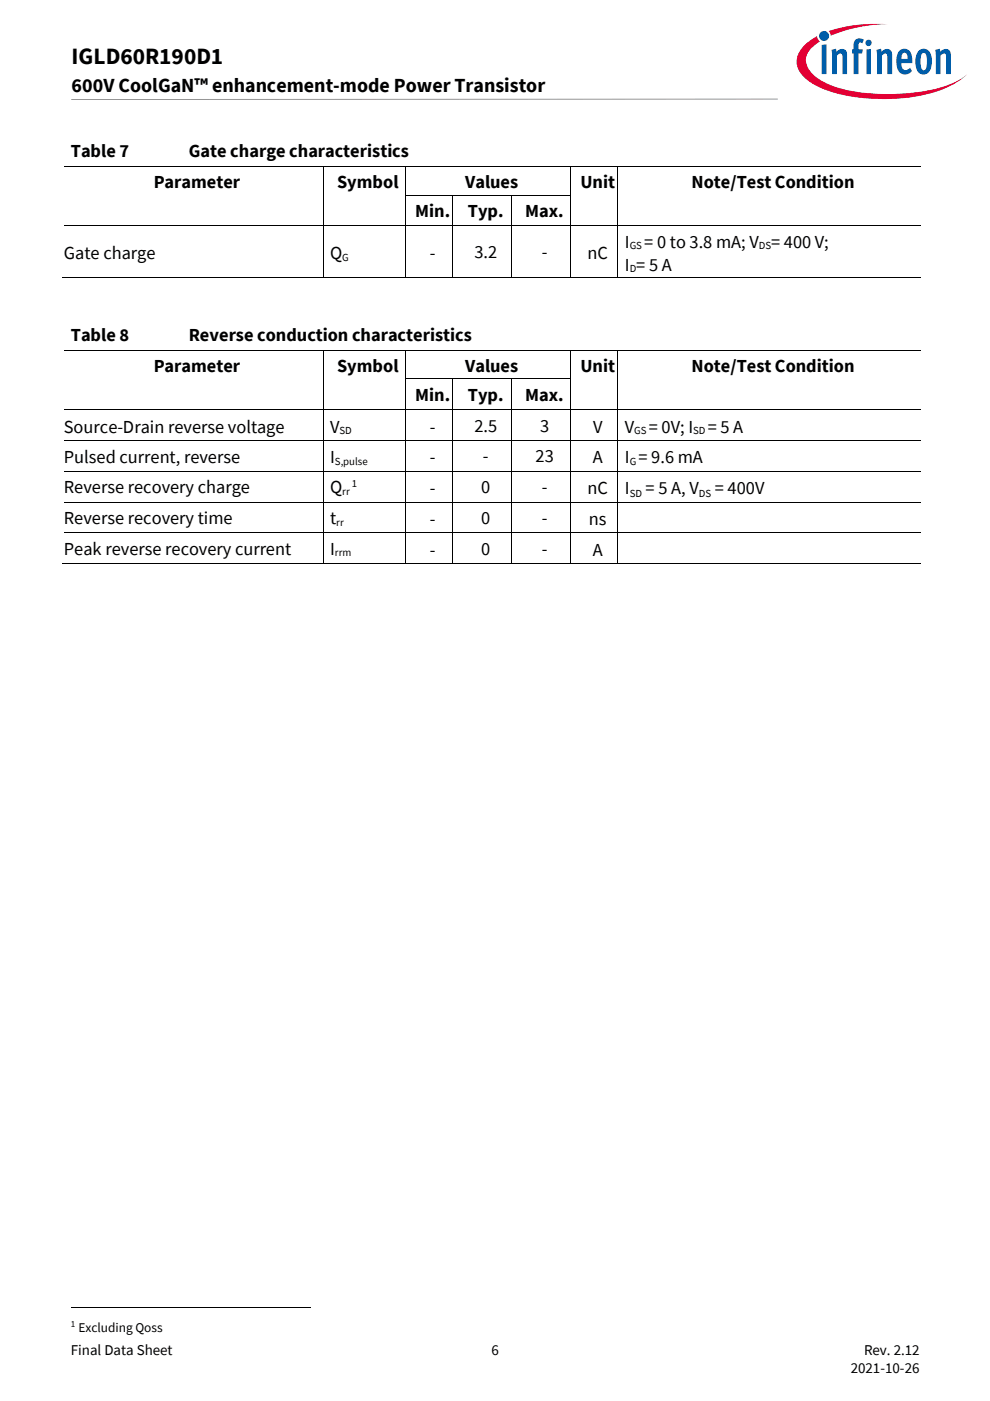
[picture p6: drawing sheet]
<svg xmlns="http://www.w3.org/2000/svg" width="210mm" height="297mm" viewBox="0 0 210 297" stroke-linecap="round" stroke-linejoin="round" font-family="sans-serif">
<path d="M175.8 6.6l.3 .4 .1 .6a31.5 31.5 0 0 1 12.1-2.5 33.4 33.4 0 0 0-12.5 1.5zM170.3 9.9a4.3 4.3 0 0 0 .2 6.5 20.3 20.3 0 0 0 11.3 4.3 36.8 36.8 0 0 0 19.1-2.2l2.5-1.3 1.7-1.4a18.6 18.6 0 0 1-9.4 3.6 44.9 44.9 0 0 1-18.4-1 10.2 10.2 0 0 1-5.8-3.8 3.5 3.5 0 0 1 1.1-4.9l1.3-.9-.4-.5-.2-.6a10.8 10.8 0 0 0-3 2.2z" fill-rule="evenodd" fill="#e30034"/>
<path d="M173.7 7.6a1.06 1.06 0 0 0 2.1 0 1.06 1.06 0 0 0-2.1 0zM174.3 9.5v6.2h1v-6.3zM176.4 10.6l.1 5.1h1v-3.9a.62 .62 0 0 1 .8-.5 .62 .62 0 0 1 .4 .9v3.5h1v-4a1.14 1.14 0 0 0-.7-1.3 1.14 1.14 0 0 0-1.3 .3l-.3 .3-.1-.7zM181.5 8.4l-.4 .9v1.2h-.4v.8h.4v4.4h1v-4.4h.7l.2-.8h-.9v-1.2l.4-.3 .4 .2 .3-.8-1-.3zM183.8 10.5v5.2h.9v-5.3zM183.5 9.1a.7 .7 0 0 0 1.4 0 .7 .7 0 0 0-1.4 0zM185.9 10.6l.1 5.1h1v-3.9a.76 .76 0 0 1 1.1-.3l.1 4.2h1v-4a1.2 1.2 0 0 0-.8-1.3 1.2 1.2 0 0 0-1.4 .6l-.1-.7zM190.8 10.7a4 4 0 0 0 .3 4.9 1.83 1.83 0 0 0 2.3-.5l-.4-.7a.98 .98 0 0 1-1.1 .4 .98 .98 0 0 1-.7-1v-.4h2.3a2.63 2.63 0 0 0-1.3-3 1.47 1.47 0 0 0-1.4 .3zM191.4 11.4a.66 .66 0 0 1 .9-.1 .66 .66 0 0 1 .2 .8v.4h-1.3zM195 10.6a4 4 0 0 0-.1 4.9 1.64 1.64 0 0 0 2.6-1.3l.1-.6a2.81 2.81 0 0 0-1.2-3.2h-1zM195.6 11.4l.3-.2a1.17 1.17 0 0 1 .7 1.4v.8a1.31 1.31 0 0 1-.6 1.5 1.51 1.51 0 0 1-.8-1.9l.1-.8zM198.4 10.6l.1 5.1h1v-3.9a.82 .82 0 0 1 1.1-.3l.1 4.2h1v-4a1.19 1.19 0 0 0-.8-1.3 1.19 1.19 0 0 0-1.5 .6l-.1-.7z" fill-rule="evenodd" fill="#005da9"/>
<g fill="none" stroke="#000" stroke-width=".21">
<path d="M13.5 35.3h54.9M15.1 21h149.9M68.5 35.3v6M68.6 35.3h17.4M86.1 35.3v6M86.1 35.3h34.9M121.1 35.3v6M121.2 35.3h9.8M131.1 35.3v6M131.1 35.3h64.3M13.3 58.9h55.1M13.5 47.9h54.9"/>
<path d="M68.5 41.4v6.4M68.5 48v10.8M68.6 47.9h17.4M68.6 58.9h17.4M86.1 41.4v6.4M86.1 48v10.8M86.1 41.4h9.9M86.1 47.9h9.9M86.1 58.9h9.9M96.1 41.4v6.4M96.1 48v10.8M96.1 41.4h12.4"/>
<path d="M96.1 47.9h12.4M96.1 58.9h12.4M108.5 41.4v6.4M108.5 48v10.8M108.6 41.4h12.4M108.6 47.9h12.4M108.6 58.9h12.4M121.1 41.4v6.4M121.1 48v10.8M121.2 47.9h9.8M121.2 58.9h9.8M131.1 41.4v6.4"/>
<path d="M131.1 48v10.8M131.1 47.9h64.3M131.1 58.9h64.3M13.5 74.3h54.9M68.5 74.3v6M68.6 74.3h17.4M86.1 74.3v6M86.1 74.3h34.9M121.1 74.3v6M121.2 74.3h9.8M131.1 74.3v6M131.1 74.3h64.3"/>
<path d="M13.5 86.9h54.9M13.5 93.4h54.9M13.5 99.9h54.9M68.5 80.4v6.4M68.5 87v6.3M68.5 93.5v6.4M68.6 86.9h17.4M68.6 93.4h17.4M68.6 99.9h17.4M86.1 80.4v6.4M86.1 87v6.3M86.1 93.5v6.4"/>
<path d="M86.1 80.3h9.9M86.1 86.9h9.9M86.1 93.4h9.9M86.1 99.9h9.9M96.1 80.4v6.4M96.1 87v6.3M96.1 93.5v6.4M96.1 80.3h12.4M96.1 86.9h12.4M96.1 93.4h12.4M96.1 99.9h12.4M108.5 80.4v6.4"/>
<path d="M108.5 87v6.3M108.5 93.5v6.4M108.6 80.3h12.4M108.6 86.9h12.4M108.6 93.4h12.4M108.6 99.9h12.4M121.1 80.4v6.4M121.1 87v6.3M121.1 93.5v6.4M121.2 86.9h9.8M121.2 93.4h9.8M121.2 99.9h9.8"/>
<path d="M131.1 80.4v6.4M131.1 87v6.3M131.1 93.5v6.4M131.1 86.9h64.3M131.1 93.4h64.3M131.1 99.9h64.3M13.3 119.6h55.1M13.5 106.5h54.9M13.5 113h54.9M68.5 100v6.4M68.5 106.6v6.3M68.5 113.1v6.4"/>
<path d="M68.6 106.5h17.4M68.6 113h17.4M68.6 119.6h17.4M86.1 100v6.4M86.1 106.6v6.3M86.1 113.1v6.4M86.1 106.5h9.9M86.1 113h9.9M86.1 119.6h9.9M96.1 100v6.4M96.1 106.6v6.3M96.1 113.1v6.4"/>
<path d="M96.1 106.5h12.4M96.1 113h12.4M96.1 119.6h12.4M108.5 100v6.4M108.5 106.6v6.3M108.5 113.1v6.4M108.6 106.5h12.4M108.6 113h12.4M108.6 119.6h12.4M121.1 100v6.4M121.1 106.6v6.3M121.1 113.1v6.4"/>
<path d="M121.2 106.5h9.8M121.2 113h9.8M121.2 119.6h9.8M131.1 100v6.4M131.1 106.6v6.3M131.1 113.1v6.4M131.1 106.5h64.3M131.1 113h64.3M131.1 119.6h64.3M15 277.3h50.8"/>
</g>
<g fill="#000">
<path d="M68.4 35.2h.2v.1h-.2zM86 35.2h.1v.1h-.1zM121 35.2h.2v.1h-.2zM131 35.2h.1v.1h-.1zM68.4 41.3h.2v.1h-.2zM68.4 47.8h.2v.2h-.2zM68.4 58.8h.2v.2h-.2zM86 41.3h.1v.1h-.1zM86 47.8h.1v.2h-.1zM86 58.8h.1v.2h-.1zM96 41.3h.1v.1h-.1zM96 47.8h.1v.2h-.1z"/>
<path d="M96 58.8h.1v.2h-.1zM108.5 41.3h.1v.1h-.1zM108.5 47.8h.1v.2h-.1zM108.5 58.8h.1v.2h-.1zM121 41.3h.2v.1h-.2zM121 47.8h.2v.2h-.2zM121 58.8h.2v.2h-.2zM131 41.3h.1v.1h-.1zM131 47.8h.1v.2h-.1zM131 58.8h.1v.2h-.1zM68.4 74.2h.2v.1h-.2zM86 74.2h.1v.1h-.1z"/>
<path d="M121 74.2h.2v.1h-.2zM131 74.2h.1v.1h-.1zM68.4 80.3h.2v.1h-.2zM68.4 86.8h.2v.2h-.2zM68.4 93.3h.2v.2h-.2zM68.4 99.9h.2v.1h-.2zM86 80.3h.1v.1h-.1zM86 86.8h.1v.2h-.1zM86 93.3h.1v.2h-.1zM86 99.9h.1v.1h-.1zM96 80.3h.1v.1h-.1zM96 86.8h.1v.2h-.1z"/>
<path d="M96 93.3h.1v.2h-.1zM96 99.9h.1v.1h-.1zM108.5 80.3h.1v.1h-.1zM108.5 86.8h.1v.2h-.1zM108.5 93.3h.1v.2h-.1zM108.5 99.9h.1v.1h-.1zM121 80.3h.2v.1h-.2zM121 86.8h.2v.2h-.2zM121 93.3h.2v.2h-.2zM121 99.9h.2v.1h-.2zM131 80.3h.1v.1h-.1zM131 86.8h.1v.2h-.1z"/>
<path d="M131 93.3h.1v.2h-.1zM131 99.9h.1v.1h-.1zM68.4 106.4h.2v.2h-.2zM68.4 112.9h.2v.2h-.2zM68.4 119.5h.2v.1h-.2zM86 106.4h.1v.2h-.1zM86 112.9h.1v.2h-.1zM86 119.5h.1v.1h-.1zM96 106.4h.1v.2h-.1zM96 112.9h.1v.2h-.1zM96 119.5h.1v.1h-.1zM108.5 106.4h.1v.2h-.1z"/>
<path d="M108.5 112.9h.1v.2h-.1zM108.5 119.5h.1v.1h-.1zM121 106.4h.2v.2h-.2zM121 112.9h.2v.2h-.2zM121 119.5h.2v.1h-.2zM131 106.4h.1v.2h-.1zM131 112.9h.1v.2h-.1zM131 119.5h.1v.1h-.1z"/>
</g>
<text font-size="4.9" x="15.2" y="13.6">IGLD60R190D1</text>
<text font-size="4.2" x="15.2" y="19.5">600V CoolGaN™ enhancement-mode Power Transistor</text>
<g font-size="3.9">
<text x="15" y="33.4">Table 7</text>
<text x="40" y="33.4">Gate charge characteristics</text>
<text x="32.6" y="39.9">Parameter</text>
<text x="71.5" y="39.9">Symbol</text>
<text x="98.7" y="39.9">Values</text>
<text x="123.1" y="39.9">Unit</text>
<text x="146.7" y="39.9">Note/Test Condition</text>
<text x="88.1" y="46">Min.</text>
<text x="99.2" y="46">Typ.</text>
<text x="111.4" y="46">Max.</text>
<text x="132.5" y="52.5">I</text>
<text x="136.6" y="52.5">= 0 to 3.8 mA; V = 400 V;</text>
<text x="13.5" y="55">Gate charge</text>
<text x="70" y="55">Q</text>
<text x="91.2" y="55">-</text>
<text x="100.6" y="54.8">3.2</text>
<text x="114.9" y="54.8">-</text>
<text x="124.6" y="55">nC</text>
<text x="132.5" y="57.4">I = 5 A</text>
<text x="15" y="72.4">Table 8</text>
<text x="40" y="72.4">Reverse conduction characteristics</text>
<text x="32.6" y="78.9">Parameter</text>
<text x="71.5" y="78.9">Symbol</text>
<text x="98.7" y="78.9">Values</text>
<text x="123.1" y="78.9">Unit</text>
<text x="146.7" y="78.9">Note/Test Condition</text>
<text x="88.1" y="85">Min.</text>
<text x="99.2" y="85">Typ.</text>
<text x="111.4" y="85">Max.</text>
<text x="13.5" y="91.7">Source-Drain reverse voltage</text>
<text x="70" y="91.7">V</text>
<text x="91.2" y="91.7">-</text>
<text x="100.6" y="91.5">2.5</text>
<text x="114.6" y="91.5">3</text>
<text x="125.8" y="91.7">V</text>
<text x="132.5" y="91.7">V</text>
<text x="137.6" y="91.7">= 0V; I</text>
<text x="150.1" y="91.7">= 5 A</text>
<text x="13.5" y="98.3">Pulsed current, reverse</text>
<text x="70" y="98.3">I</text>
<text x="91.2" y="98.3">-</text>
<text x="102.4" y="98">-</text>
<text x="113.6" y="98">23</text>
<text x="125.7" y="98.3">A</text>
<text x="132.5" y="98.3">I = 9.6 mA</text>
<text x="13.5" y="104.6">Reverse recovery charge</text>
<text x="70" y="104.6">Q</text>
<text x="91.2" y="104.8">-</text>
<text x="102.1" y="104.6">0</text>
<text x="114.9" y="104.6">-</text>
<text x="124.6" y="104.8">nC</text>
<text x="132.5" y="104.7">I</text>
<text x="136.9" y="104.7">= 5 A, V</text>
<text x="151.6" y="104.7">= 400V</text>
<text x="13.5" y="111.1">Reverse recovery time</text>
<text x="70" y="111.1">t</text>
<text x="91.2" y="111.3">-</text>
<text x="102.1" y="111.1">0</text>
<text x="114.9" y="111.1">-</text>
<text x="124.9" y="111.3">ns</text>
<text x="13.5" y="117.6">Peak reverse recovery current</text>
<text x="70" y="117.6">I</text>
<text x="91.2" y="117.8">-</text>
<text x="102.1" y="117.6">0</text>
<text x="114.9" y="117.6">-</text>
<text x="125.7" y="117.8">A</text>
</g>
<g font-size="3.2">
<text x="15" y="287.2">Final Data Sheet</text>
<text x="104.3" y="287.2">6</text>
<text x="183.3" y="287.2">Rev. 2.12</text>
<text x="180.5" y="291.2">2021-10-26</text>
</g>
<text font-size="2.8" x="16.6" y="282.5">Excluding Qoss</text>
<g font-size="2.3">
<text x="133.6" y="52.8">GS</text>
<text x="160.9" y="52.8">DS</text>
<text x="72.6" y="55.3">G</text>
<text x="133.6" y="57.7">D</text>
<text x="72" y="92.1">SD</text>
<text x="134.5" y="92.1">GS</text>
<text x="147" y="92.1">SD</text>
<text x="71" y="98.6">S,pulse</text>
<text x="133.6" y="98.6">G</text>
<text x="72.6" y="104.9">rr</text>
<text x="74.6" y="103.2">1</text>
<text x="133.6" y="105.4">SD</text>
<text x="148.2" y="105.4">DS</text>
<text x="71.3" y="111.4">rr</text>
<text x="71" y="117.9">rrm</text>
</g>
<text font-size="1.9" x="15" y="281.4">1</text>
</svg>
